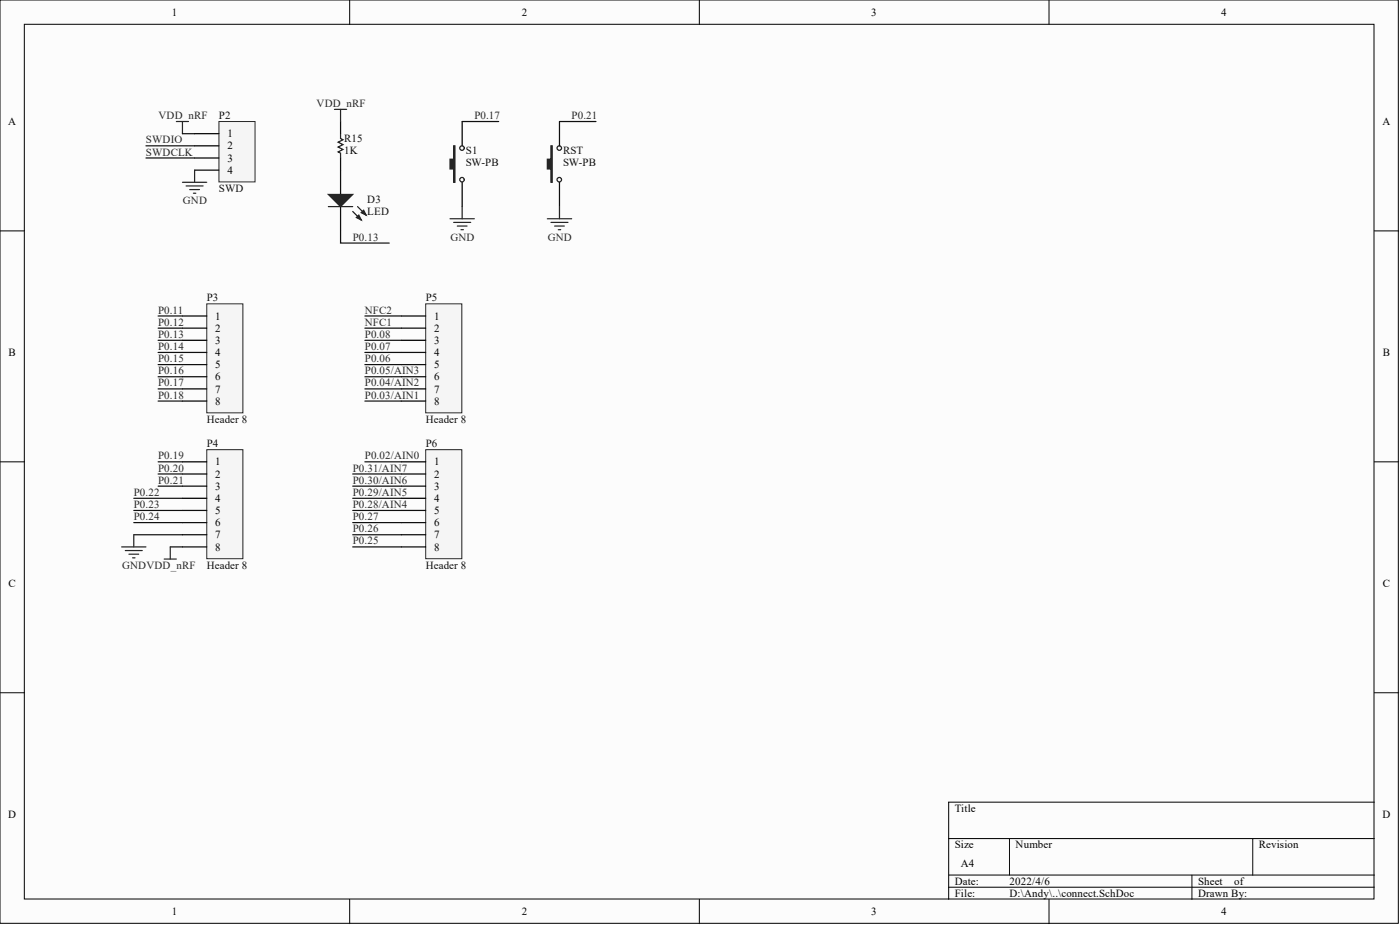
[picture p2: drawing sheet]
<svg xmlns="http://www.w3.org/2000/svg" width="292mm" height="193mm" viewBox="0 0 292 193" stroke-linecap="round" stroke-linejoin="round" font-family="sans-serif">
<g fill="#fcfcfc" stroke="#000" stroke-width=".21">
<path d="M0 0h291.8v192.6h-291.8z"/>
<path d="M5.1 5.1h281.6v182.4h-281.6z"/>
</g>
<g fill="none" stroke="#000" stroke-width=".21">
<path d="M73 0v5.1M145.9 0v5.1M218.9 0v5.1M0 48.2h5.1M286.8 48.2h5M0 96.3h5.1M286.8 96.3h5M0 144.5h5.1M286.8 144.5h5M197.9 174.9h88.9M210.6 174.9v7.7M261.4 174.9v7.7"/>
<path d="M286.8 167.3h-88.9v20.3M73 187.6v5.1M145.9 187.6v5.1M197.9 182.6h88.9M197.9 185.1h88.9M218.9 187.6v5.1M248.7 182.6v5"/>
</g>
<path d="M45.7 25.4h7.5v12.6h-7.5z" fill="#f5f5f5" stroke="#262626" stroke-width=".21"/>
<path d="M40.6 27.9h5.1M40.6 30.4h5.1M40.6 33h5.1M40.6 35.5h5.1M71.1 35.5v5.1M71.1 43.1v5.1" fill="none" stroke="#000" stroke-width=".25"/>
<path d="M30.5 30.4h10.1M30.5 33h10.1M38.1 27.9h2.5" fill="none" stroke="#0e0e0e" stroke-width=".25"/>
<path d="M36.8 25.4h2.5M38.1 38h5M38.1 25.4v2.5M38.8 38.8h3.6M39.6 39.6h2M40.6 35.5v2.5M40.3 40.3h.6" fill="none" stroke="#262626" stroke-width=".25"/>
<path d="M68.5 40.6h5.1l-2.5 2.5z" fill="#1c1c1c"/>
<path d="M68.5 40.6h5.1l-2.5 2.5zM73.6 44.1l1.8 1.8M74.6 43.1l1.8 1.8" fill="none" stroke="#1c1c1c" stroke-width=".25"/>
<path d="M74.4 45.4l.5-.5 .5 1z" fill="#1c1c1c"/>
<path d="M74.4 45.4l.5-.5 .5 1z" fill="none" stroke="#1c1c1c" stroke-width=".25"/>
<path d="M75.4 44.4l.5-.5 .5 1z" fill="#1c1c1c"/>
<path d="M71.1 27.9v1l.5 .3-1.1 .5 1.1 .5-1.1 .5 1.1 .5-1.1 .5 .6 .2v1.1M68.5 43.1h5.1M75.4 44.4l.5-.5 .5 1z" fill="none" stroke="#1c1c1c" stroke-width=".25"/>
<path d="M71.1 25.4v2.5M71.1 33v2.5M96.4 25.4v5M96.4 38v5.1" fill="none" stroke="#000" stroke-width=".25"/>
<path d="M94.7 30.4h.2v7.6h-.2v-2.8h-.8v-2h.8z" fill-rule="evenodd" fill="#1c1c1c"/>
<g fill="none" stroke="#1c1c1c" stroke-width=".25">
<path d="M94.7 30.4h.2v7.6h-.2v-2.8h-.8v-2h.8z"/>
<circle cx="96.4" cy="30.9" r=".47"/>
<circle cx="96.4" cy="37.5" r=".47"/>
</g>
<path d="M69.8 22.8h2.5M71.1 22.8v2.6M93.9 45.6h5.1M94.7 46.4h3.5M95.4 47.2h2M96.2 47.9h.5M96.4 43.1v2.5" fill="none" stroke="#262626" stroke-width=".25"/>
<path d="M96.4 25.4h7.6" fill="none" stroke="#0e0e0e" stroke-width=".25"/>
<path d="M116.7 25.4v5M116.7 38v5.1" fill="none" stroke="#000" stroke-width=".25"/>
<path d="M115 30.4h.2v7.6h-.2v-2.8h-.8v-2h.8z" fill-rule="evenodd" fill="#1c1c1c"/>
<g fill="none" stroke="#1c1c1c" stroke-width=".25">
<path d="M115 30.4h.2v7.6h-.2v-2.8h-.8v-2h.8z"/>
<circle cx="116.7" cy="30.9" r=".47"/>
<circle cx="116.7" cy="37.5" r=".47"/>
</g>
<path d="M116.7 25.4h7.6M71.1 48.2v2.5h10.1" fill="none" stroke="#0e0e0e" stroke-width=".25"/>
<path d="M114.2 45.6h5.1M115 46.4h3.5M115.7 47.2h2M116.5 47.9h.5M116.7 43.1v2.5" fill="none" stroke="#262626" stroke-width=".25"/>
<path d="M43.1 63.4h7.6v22.7h-7.6z" fill="#f5f5f5" stroke="#262626" stroke-width=".21"/>
<path d="M38.1 65.9h5M38.1 68.5h5M38.1 71h5M38.1 73.5h5M38.1 76.1h5M38.1 78.6h5M38.1 81.1h5M38.1 83.7h5" fill="none" stroke="#000" stroke-width=".25"/>
<path d="M43.1 93.8h7.6v22.8h-7.6z" fill="#f5f5f5" stroke="#262626" stroke-width=".21"/>
<path d="M38.1 96.3h5M38.1 98.9h5M38.1 101.4h5M38.1 104h5M38.1 106.5h5M38.1 109h5M38.1 111.6h5M38.1 114.1h5" fill="none" stroke="#000" stroke-width=".25"/>
<path d="M88.8 63.4h7.6v22.7h-7.6z" fill="#f5f5f5" stroke="#262626" stroke-width=".21"/>
<path d="M83.7 65.9h5.1M83.7 68.5h5.1M83.7 71h5.1M83.7 73.5h5.1M83.7 76.1h5.1M83.7 78.6h5.1M83.7 81.1h5.1M83.7 83.7h5.1" fill="none" stroke="#000" stroke-width=".25"/>
<path d="M88.8 93.8h7.6v22.8h-7.6z" fill="#f5f5f5" stroke="#262626" stroke-width=".21"/>
<path d="M83.7 96.3h5.1M83.7 98.9h5.1M83.7 101.4h5.1M83.7 104h5.1M83.7 106.5h5.1M83.7 109h5.1M83.7 111.6h5.1M83.7 114.1h5.1" fill="none" stroke="#000" stroke-width=".25"/>
<g fill="none" stroke="#0e0e0e" stroke-width=".25">
<path d="M33 71h5.1M33 73.5h5.1M33 76.1h5.1M33 78.6h5.1M33 65.9h5.1M33 68.5h5.1M76.1 71h7.6M76.1 73.5h7.6M76.1 76.1h7.6M76.1 78.6h7.6M76.1 65.9h7.6M76.1 68.5h7.6"/>
<path d="M33 81.1h5.1M33 83.7h5.1M33 96.3h5.1M33 98.9h5.1M73.6 98.9h10.1M76.1 81.1h7.6M76.1 83.7h7.6M76.1 96.3h7.6M27.9 109h10.2M27.9 106.5h10.2M27.9 104h10.2M27.9 111.6h10.2"/>
<path d="M33 101.4h5.1M35.5 114.1h2.6M73.6 109h10.1M73.6 106.5h10.1M73.6 104h10.1M73.6 114.1h10.1M73.6 111.6h10.1M73.6 101.4h10.1"/>
</g>
<path d="M25.4 114.1h5.1M26.1 114.9h3.6M26.9 115.6h2M27.7 116.4h.5M27.9 111.6v2.5M34.3 116.6h2.5M35.5 114.1v2.5" fill="none" stroke="#262626" stroke-width=".25"/>
<g font-size="2.3">
<text x="35.9" y="3.3">1</text>
<text x="108.9" y="3.3">2</text>
<text x="181.8" y="3.3">3</text>
<text x="254.8" y="3.3">4</text>
<text x="1.7" y="26.1">A</text>
<text x="47.5" y="28.6">1</text>
<text x="288.4" y="26.1">A</text>
<text x="47.5" y="31.2">2</text>
<text x="47.5" y="33.7">3</text>
<text x="47.5" y="36.3">4</text>
<text x="44.9" y="66.7">1</text>
<text x="44.9" y="69.2">2</text>
<text x="44.9" y="71.8">3</text>
<text x="90.6" y="66.7">1</text>
<text x="90.6" y="69.2">2</text>
<text x="90.6" y="71.8">3</text>
<text x="1.8" y="74.3">B</text>
<text x="44.9" y="74.3">4</text>
<text x="44.9" y="76.8">5</text>
<text x="90.6" y="74.3">4</text>
<text x="90.6" y="76.8">5</text>
<text x="288.5" y="74.3">B</text>
<text x="44.9" y="79.4">6</text>
<text x="44.9" y="81.9">7</text>
<text x="90.6" y="79.4">6</text>
<text x="90.6" y="81.9">7</text>
<text x="44.9" y="84.4">8</text>
<text x="90.6" y="84.4">8</text>
<text x="44.9" y="97.1">1</text>
<text x="44.9" y="99.6">2</text>
<text x="90.6" y="97.1">1</text>
<text x="90.6" y="99.6">2</text>
<text x="44.9" y="102.2">3</text>
<text x="44.9" y="104.7">4</text>
<text x="44.9" y="107.2">5</text>
<text x="90.6" y="102.2">3</text>
<text x="90.6" y="104.7">4</text>
<text x="90.6" y="107.2">5</text>
<text x="44.9" y="109.8">6</text>
<text x="44.9" y="112.3">7</text>
<text x="90.6" y="109.8">6</text>
<text x="90.6" y="112.3">7</text>
<text x="44.9" y="114.9">8</text>
<text x="90.6" y="114.9">8</text>
<text x="1.8" y="122.5">C</text>
<text x="288.5" y="122.5">C</text>
<text x="1.7" y="170.6">D</text>
<text x="199.2" y="169.4">Title</text>
<text x="288.4" y="170.6">D</text>
<text x="199.2" y="177">Size</text>
<text x="211.9" y="177">Number</text>
<text x="262.6" y="177">Revision</text>
<text x="199.2" y="184.6">Date:</text>
<text x="200.5" y="180.8">A4</text>
<text x="210.6" y="184.6">2022/4/6</text>
<text x="250" y="184.6">Sheet</text>
<text x="257.5" y="184.6">of</text>
<text x="35.9" y="190.9">1</text>
<text x="108.9" y="190.9">2</text>
<text x="181.8" y="190.9">3</text>
<text x="199.2" y="187.1">File:</text>
<text x="210.6" y="187.1">D:\Andy\..\connect.SchDoc</text>
<text x="250" y="187.1">Drawn By:</text>
<text x="254.8" y="190.9">4</text>
</g>
<g font-size="2.3" fill="#262626">
<text x="66.1" y="22.3">VDD_nRF</text>
<text x="30.5" y="29.9">SWDIO</text>
<text x="33.1" y="24.8">VDD_nRF</text>
<text x="99" y="24.8">P0.17</text>
<text x="119.3" y="24.8">P0.21</text>
<text x="30.5" y="32.5">SWDCLK</text>
<text x="38.1" y="42.6">GND</text>
<text x="73.6" y="50.2">P0.13</text>
<text x="94" y="50.2">GND</text>
<text x="114.3" y="50.2">GND</text>
<text x="33" y="65.4">P0.11</text>
<text x="76.1" y="65.4">NFC2</text>
<text x="33" y="67.9">P0.12</text>
<text x="33" y="70.5">P0.13</text>
<text x="76.1" y="70.5">P0.08</text>
<text x="76.1" y="67.9">NFC1</text>
<text x="33" y="73">P0.14</text>
<text x="33" y="75.6">P0.15</text>
<text x="76.1" y="73">P0.07</text>
<text x="76.1" y="75.6">P0.06</text>
<text x="33" y="80.6">P0.17</text>
<text x="33" y="83.2">P0.18</text>
<text x="33" y="78.1">P0.16</text>
<text x="76.1" y="83.2">P0.03/AIN1</text>
<text x="76.1" y="80.6">P0.04/AIN2</text>
<text x="76.1" y="78.1">P0.05/AIN3</text>
<text x="33" y="95.8">P0.19</text>
<text x="76.1" y="95.8">P0.02/AIN0</text>
<text x="33" y="98.4">P0.20</text>
<text x="33" y="100.9">P0.21</text>
<text x="73.6" y="100.9">P0.30/AIN6</text>
<text x="73.6" y="98.4">P0.31/AIN7</text>
<text x="27.9" y="103.4">P0.22</text>
<text x="27.9" y="106">P0.23</text>
<text x="73.6" y="106">P0.28/AIN4</text>
<text x="73.6" y="103.4">P0.29/AIN5</text>
<text x="27.9" y="108.5">P0.24</text>
<text x="73.6" y="113.6">P0.25</text>
<text x="73.6" y="108.5">P0.27</text>
<text x="73.6" y="111.1">P0.26</text>
<text x="25.5" y="118.7">GNDVDD_nRF</text>
</g>
<g font-size="2.3" fill="#0e0e0e">
<text x="45.7" y="24.8">P2</text>
<text x="71.8" y="29.7">R15</text>
<text x="71.8" y="32.2">1K</text>
<text x="97.2" y="32.2">S1</text>
<text x="97.2" y="34.7">SW-PB</text>
<text x="117.5" y="32.2">RST</text>
<text x="117.5" y="34.7">SW-PB</text>
<text x="45.7" y="40.1">SWD</text>
<text x="76.6" y="42.3">D3</text>
<text x="76.6" y="44.9">LED</text>
<text x="43.1" y="62.9">P3</text>
<text x="88.8" y="62.9">P5</text>
<text x="43.1" y="88.2">Header 8</text>
<text x="88.8" y="88.2">Header 8</text>
<text x="43.1" y="93.3">P4</text>
<text x="88.8" y="93.3">P6</text>
<text x="43.1" y="118.7">Header 8</text>
<text x="88.8" y="118.7">Header 8</text>
</g>
</svg>
